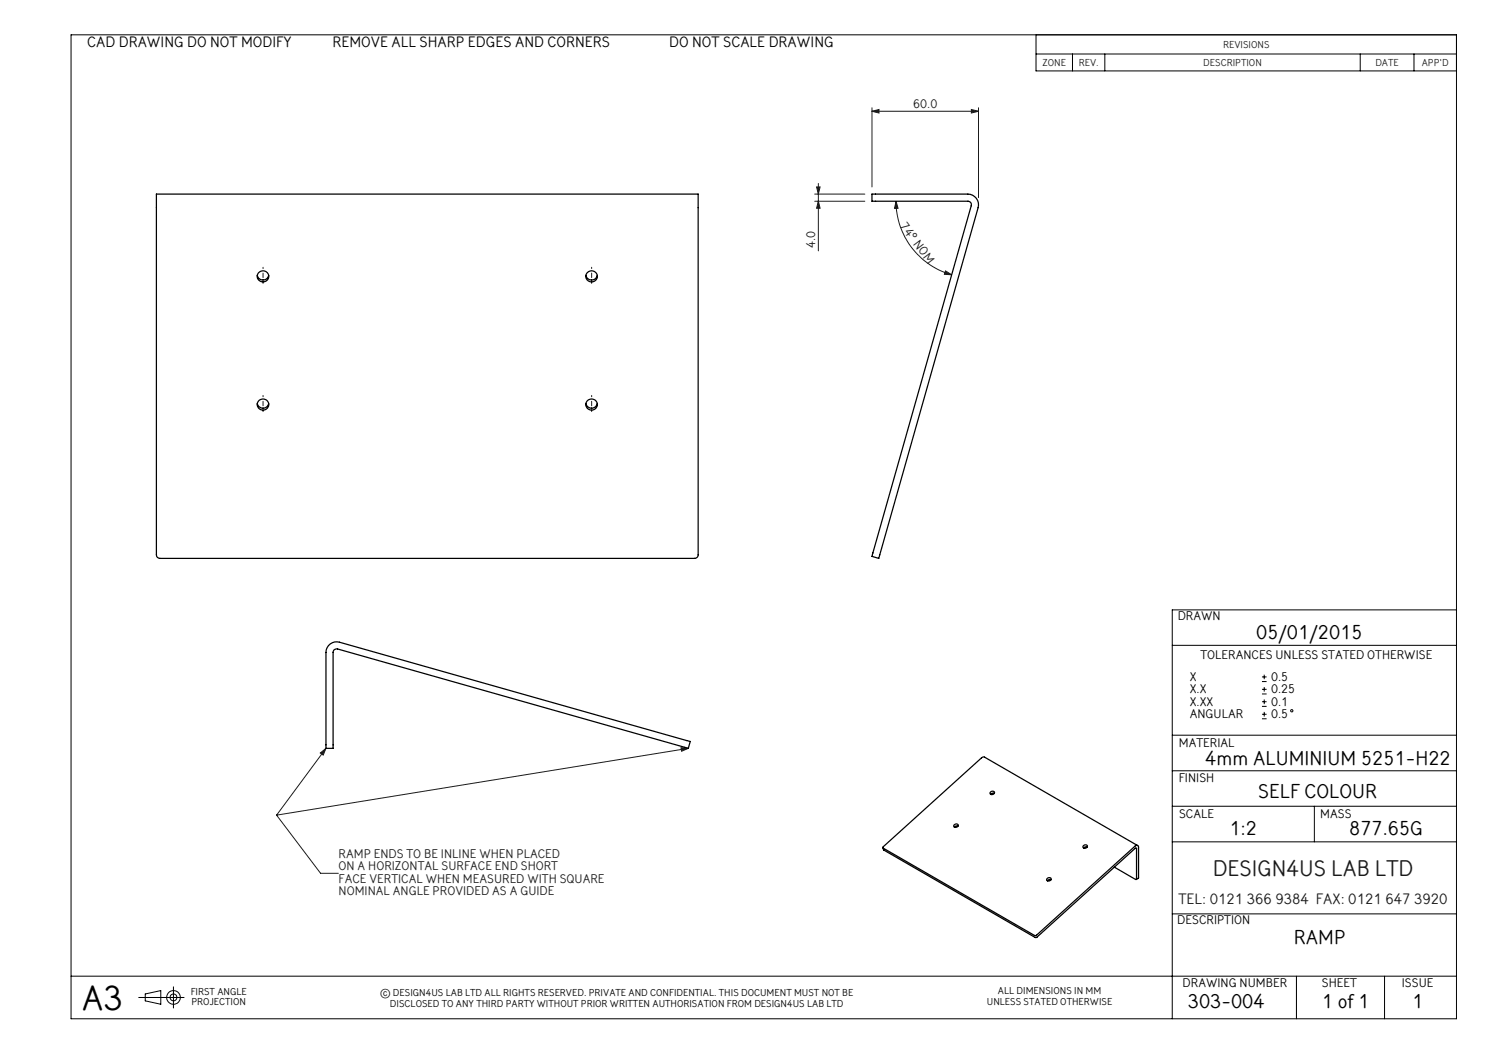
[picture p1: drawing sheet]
<svg xmlns="http://www.w3.org/2000/svg" width="420mm" height="297mm" viewBox="0 0 420 297" stroke-linecap="round" stroke-linejoin="round" font-family="sans-serif">
<g fill="none" stroke="#000" stroke-width=".28">
<path d="M20 9.8h390v277h-390zM291.6 9.8v10.2h118.4M291.6 15.2h118.4M301.9 15.2v4.8M311 15.2v4.8M382.9 15.2v4.8M398 15.2v4.8M410 171.7h-80v115.1M330 181.7h80M355.2 191.9h1.4M355.2 190.6h1.4M355.2 195.4h1.4"/>
<path d="M355.2 194.1h1.4M355.2 198.9h1.4M355.2 197.6h1.4M355.9 189.9v1.3M355.9 193.4v1.3M355.9 196.9v1.3M330 217h80M330 207h80M355.2 202.3h1.4M355.2 201.1h1.4M355.9 200.4v1.3M330 237h80"/>
<path d="M330 227h80M370 227v10M330 257.3h80M20 274.8h390M40.9 279.8l4.4-.9v3.8l-4.4-.9zM48.8 277.8v6M364.9 274.8v12M389.7 274.8v12M39.1 280.8h12.7"/>
<circle cx="363.6" cy="200.1" r=".32"/>
<circle cx="48.8" cy="280.8" r="1.92"/>
<circle cx="48.8" cy="280.8" r=".95"/>
</g>
<g fill="none" stroke="#191924" stroke-width=".28">
<path d="M245.5 31.3l1.9-.5v1zM245.5 30.3v22.3M245.5 31.3h29.9M273.4 30.8l2 .5-2 .5zM275.4 30.3v25.3M229.3 54.6h14.2M229.3 56.7h14.2M229.9 52.6h1l-.5 2zM230.4 51.6v19M230.4 56.7l.5 1.9h-1zM252.2 56.7l.6 1.9-1 .1zM252.2 56.7a21.5 21.5 0 0 0 15.7 20.7"/>
<path d="M266.2 76.3l1.7 1.1-2-.2zM90.2 212l1.6-1.3-.8 1.9zM91.8 210.7l-13.9 18.8M191.7 210.5l2 .2-1.8 .8zM193.7 210.7l-115.8 18.8M77.9 229.5l12.3 16.3h5"/>
</g>
<path d="M74 79.8v-4.6M166.5 79.8v-4.6M74 115.9v-4.6M166.5 115.9v-4.6" fill="none" stroke="#191924" stroke-width=".28" stroke-dasharray="15.2 1.3 1.3 1.3" stroke-dashoffset="14.9"/>
<g fill="#191924">
<path d="M90.2 212l1.6-1.3-.8 1.9zM191.7 210.5l2 .2-1.8 .8z"/>
<path d="M245.5 31.3l1.9-.5v1zM273.4 30.8l2 .5-2 .5z"/>
<path d="M229.9 52.6h1l-.5 2zM230.4 56.7l.5 1.9h-1z"/>
<path d="M252.2 56.7l.6 1.9-1 .1zM266.2 76.3l1.7 1.1-2-.2z"/>
</g>
<g fill="none" stroke="#000" stroke-width=".35">
<path d="M44 54.6h152.5v101.6a.96 .96 0 0 1-1 1h-150.5a.96 .96 0 0 1-1-1zM245.5 54.6h27a3 3 0 0 1 2.8 3.9l-27.9 98.7-1.9-.6 27.9-98.7a.96 .96 0 0 0-.9-1.2h-27zM72.4 77.5a1.65 1.65 0 0 0 1.6 1.3 1.65 1.65 0 0 0 1.6-1.3M164.9 77.5a1.65 1.65 0 0 0 1.6 1.3 1.65 1.65 0 0 0 1.6-1.3M72.4 113.6a1.65 1.65 0 0 0 1.6 1.3 1.65 1.65 0 0 0 1.6-1.3M164.9 113.6a1.65 1.65 0 0 0 1.6 1.3 1.65 1.65 0 0 0 1.6-1.3M92.5 181.7a3 3 0 0 1 3.1-.9l98.7 27.9-.6 2-.2-.1-98.5-27.9a1.01 1.01 0 0 0-1.2 1v27h-2v-27v-.7zM248.5 238.7l.3 .6 42.7 24.6h.4l27.7-25.1h.3l-.1 8.8-6.1-3.5M268.6 232.2a.53 .53 0 0 1 .8-.3 .53 .53 0 0 1 .1 .9 .52 .52 0 0 1-.7 .1 .52 .52 0 0 1-.2-.7zM269.7 232.6l-.5-.1-.5 .4M278.9 223a.57 .57 0 0 1 .7-.3 .57 .57 0 0 1 .3 .7 .57 .57 0 0 1-.7 .3l-.5-.3zM279.9 223.3h-.4l-.6 .3"/>
<path d="M304.9 238.1a.55 .55 0 0 1 .8-.3 .55 .55 0 0 1 .2 .8 .55 .55 0 0 1-.7 .2 .55 .55 0 0 1-.3-.7zM306.1 238.4h-.4l-.7 .3M320.3 238.1l-43.4-25-.6 .3-27.8 25.3 43 24.7 27.9-25.1a.56 .56 0 0 1 .7-.3 .56 .56 0 0 1 .4 .6v8.6l-.6 .4M294.7 247.4a.55 .55 0 0 1 .8-.4 .55 .55 0 0 1 .2 .8 .55 .55 0 0 1-.7 .3 .55 .55 0 0 1-.3-.7zM295.8 247.7l-.5-.1-.4 .4"/>
<circle cx="74" cy="77.8" r="1.59"/>
<circle cx="166.5" cy="77.8" r="1.59"/>
<circle cx="74" cy="113.9" r="1.59"/>
<circle cx="166.5" cy="113.9" r="1.59"/>
</g>
<text font-size="9.9" x="23" y="284.3">A3</text>
<text font-size="6.3" fill="#191924" x="341.4" y="246.5">DESIGN4US LAB LTD</text>
<g font-size="5.6">
<text x="353.6" y="179.8">05/01/2015</text>
<text x="339.3" y="215.2">4mm ALUMINIUM 5251-H22</text>
<text x="354.2" y="224.7">SELF COLOUR</text>
<text x="346.1" y="235">1:2</text>
<text x="379.8" y="235">877.65G</text>
<text x="364.2" y="265.8">RAMP</text>
<text x="334.4" y="283.8">303-004</text>
<text x="372.1" y="283.8">1 of 1</text>
<text x="397.5" y="283.8">1</text>
</g>
<g font-size="4.2">
<text x="24.5" y="13.2">CAD DRAWING DO NOT MODIFY</text>
<text x="93.6" y="13.2">REMOVE ALL SHARP EDGES AND CORNERS</text>
<text x="188.4" y="13.2">DO NOT SCALE DRAWING</text>
</g>
<text font-size="4.2" fill="#191924" x="331.7" y="254.5">TEL: 0121 366 9384 FAX: 0121 647 3920</text>
<g font-size="3.5" fill="#191924">
<text x="257.1" y="30.4">60.0</text>
<text x="253.2" y="63.7" transform="rotate(53 253.2 63.7)">74° NOM</text>
<text x="229.5" y="69.8" transform="rotate(-90 229.5 69.8)">4.0</text>
<text x="95.3" y="241.4">RAMP ENDS TO BE INLINE WHEN PLACED</text>
<text x="95.3" y="244.9">ON A HORIZONTAL SURFACE END SHORT</text>
<text x="95.3" y="248.4">FACE VERTICAL WHEN MEASURED WITH SQUARE</text>
<text x="95.3" y="251.9">NOMINAL ANGLE PROVIDED AS A GUIDE</text>
</g>
<g font-size="3.5">
<text x="331.5" y="174.6">DRAWN</text>
<text x="337.9" y="185.6">TOLERANCES UNLESS STATED OTHERWISE</text>
<text x="334.9" y="191.7">X</text>
<text x="357.8" y="191.7">0.5</text>
<text x="334.9" y="195.2">X.X</text>
<text x="357.8" y="195.2">0.25</text>
<text x="334.9" y="198.7">X.XX</text>
<text x="334.9" y="202.2">ANGULAR</text>
<text x="357.8" y="198.7">0.1</text>
<text x="357.8" y="202.2">0.5</text>
<text x="331.9" y="210.2">MATERIAL</text>
<text x="331.9" y="220.2">FINISH</text>
<text x="331.9" y="230.2">SCALE</text>
<text x="371.7" y="230.2">MASS</text>
<text x="331.4" y="260.2">DESCRIPTION</text>
<text x="332.9" y="277.9">DRAWING NUMBER</text>
<text x="372.1" y="277.9">SHEET</text>
<text x="394.6" y="277.9">ISSUE</text>
</g>
<g font-size="2.8" fill="#191924">
<text x="344.3" y="13.6">REVISIONS</text>
<text x="293.5" y="18.7">ZONE</text>
<text x="303.7" y="18.7">REV.</text>
<text x="338.7" y="18.7">DESCRIPTION</text>
<text x="387.2" y="18.7">DATE</text>
<text x="400.2" y="18.6">APP'D</text>
</g>
<g font-size="2.8">
<text x="53.7" y="280.1">FIRST ANGLE</text>
<text x="107" y="280.4">© DESIGN4US LAB LTD ALL RIGHTS RESERVED. PRIVATE AND CONFIDENTIAL. THIS DOCUMENT MUST NOT BE</text>
<text x="280.9" y="279.8">ALL DIMENSIONS IN MM</text>
<text x="53.9" y="283.1">PROJECTION</text>
<text x="109.8" y="283.4">DISCLOSED TO ANY THIRD PARTY WITHOUT PRIOR WRITTEN AUTHORISATION FROM DESIGN4US LAB LTD</text>
<text x="277.8" y="282.8">UNLESS STATED OTHERWISE</text>
</g>
</svg>
